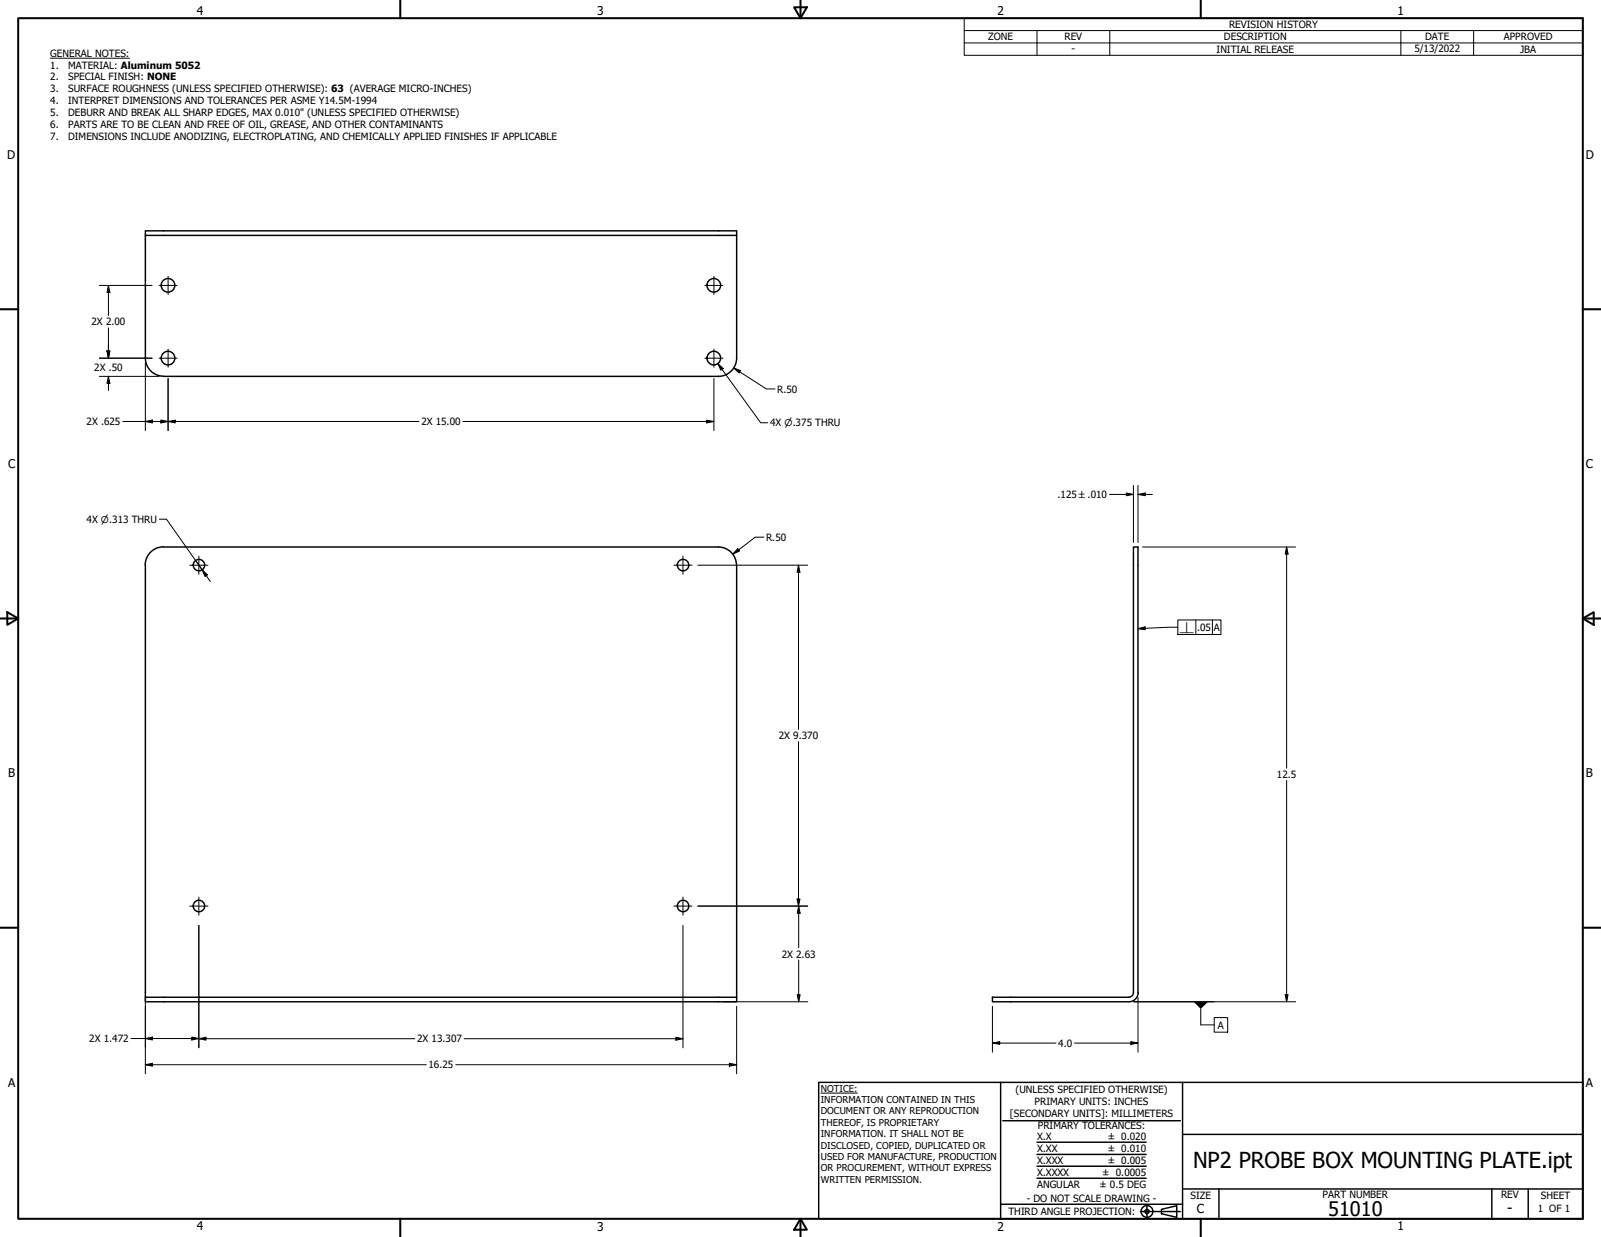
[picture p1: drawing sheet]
<svg xmlns="http://www.w3.org/2000/svg" width="559mm" height="432mm" viewBox="0 0 559 432" stroke-linecap="round" stroke-linejoin="round" font-family="sans-serif">
<!-- layer: Visible (ANSI) -->
<g fill="none" stroke="#000" stroke-width=".51">
<path d="M50.7 82.2v42.8a6.3 6.3 0 0 0 6.4 6.3M50.7 80.6h206.4v1.6h-206.4zM257.1 82.2v42.8a6.4 6.4 0 0 1-6.4 6.4M57.1 131.4h193.7M250.7 190.9a6.3 6.3 0 0 1 6.3 6.4M250.8 190.9h-193.7a6.4 6.4 0 0 0-6.4 6.4v150.8M257.1 197.3v150.8M50.7 348.1h206.4v1.6h-206.4zM397.3 346.5a3.2 3.2 0 0 1-3.3 3.2h-47.6v-1.6h47.6a1.69 1.69 0 0 0 1.6-1.6v-155.6h1.6v155.6"/>
<circle cx="58.6" cy="99.6" r="2.38"/>
<circle cx="249.1" cy="99.6" r="2.38"/>
<circle cx="58.6" cy="125" r="2.38"/>
<circle cx="249.1" cy="125" r="2.38"/>
<circle cx="69.4" cy="197.3" r="2"/>
<circle cx="238.4" cy="197.3" r="2"/>
<circle cx="69.4" cy="316.3" r="2"/>
<circle cx="238.4" cy="316.3" r="2"/>
</g>
<!-- layer: Border (ANSI) -->
<g fill="none" stroke="#000" stroke-width=".7">
<path d="M6.3 6.3h546.1v419.1h-546.1zM139.7 0v6.3M277.2 2.5h4.4l-2.2 3.8zM279.4 0v6.3M419.1 0v6.3M0 107.9h6.3M552.4 107.9h6.4M0 215.9h6.3M2.5 213.7l3.8 2.2-3.8 2.2zM552.4 215.9l3.9-2.2v4.4zM552.4 215.9h6.4M0 323.8h6.3"/>
<path d="M552.4 323.8h6.4M139.7 425.4v6.4M279.4 425.4l2.2 3.9h-4.4zM279.4 425.4v6.4M419.1 425.4v6.4"/>
</g>
<!-- layer: Title (ANSI) -->
<g fill="none" stroke="#000" stroke-width=".51">
<path d="M285.8 377.8h266.6v47.6h-266.6zM349.2 377.8v47.6M412.7 377.8v47.6M350 391.2h62M361.9 398.7h38.1M412.7 396h139.7M361.9 411.3h38.1M361.9 407.1h38.1M361.9 403h38.1M412.7 415h139.7M425.4 415v10.4M520.7 415v10.4"/>
<path d="M533.4 415v10.4M349.2 420.4h63.5M398 422.9h14M400.3 420.6v4.6M405.4 422.1l5.3-1.2v4l-5.3-1.2z"/>
<circle cx="400.3" cy="422.9" r="2.06"/>
<circle cx="400.3" cy="422.9" r=".73"/>
</g>
<path d="M286.5 381.6h12.8" fill="none" stroke="#000" stroke-width=".35"/>
<!-- layer: Symbol (ANSI) -->
<g fill="none" stroke="#000" stroke-width=".35">
<path d="M336.5 10.7v-4.4h215.9v4.4M336.5 15h215.9M361.9 10.7v8.6M387.3 10.7v8.6M488.9 10.7v8.6M514.3 10.7v8.6M552.4 10.7h-215.9v4.3M552.4 10.7v8.6h-215.9v-4.3M17.5 20.3h27.7M250.6 126.9l1.8 1.8-.8 .5zM250.6 126.9l14.9 20.7h2.5M55.6 181.2h2.5l12.4 17.7"/>
<path d="M68.3 195.6l2.2 3.3M70.5 198.9l1.9 1.8-.8 .5zM70.5 198.9l2.9 4.1M397.2 219.5l2.5-.7v1zM411.1 218.9l-13.9 .6M411.1 216.4h15v5.1h-15zM417.4 216.4v5.1M423.2 216.4v5.1M395.6 349.7h28.2M419.1 352.2v5.6h4.7M423.8 355.2h4.7v5.1h-4.7z"/>
</g>
<!-- layer: Dimension (ANSI) -->
<g fill="none" stroke="#000" stroke-width=".35">
<path d="M34.7 99.6h18.4M37.8 99.6l.6 2.5h-1.1zM37.8 99.6v10.6M37.8 114.4v10.6M34.7 131.4h20.8M34.7 125h18.4M37.3 122.5h1.1l-.6 2.5zM37.8 131.4l.6 2.5h-1.1zM37.8 131.4v4.9M50.7 126.6v23.7M58.7 132.1v18.2M249.2 132.1v18.2"/>
<path d="M256.1 128.5l2.3 .8-.5 .9zM256.1 128.5l11.4 7.3h3M42.9 147.1h103.3M50.7 147.1l2.5-.5v1zM56.1 146.6l2.6 .5-2.6 .5zM58.7 147.1l2.5-.4v.9zM161.5 147.1h87.7M246.6 146.7l2.6 .4-2.6 .5zM387.2 172.6h8.4M393.1 172.1l2.5 .5-2.5 .4zM395.6 169.4v20M397.2 172.6l2.5-.5v.9z"/>
<path d="M397.2 169.4v20M397.2 172.6h5M243.6 197.3h38.3M257.5 191.5l.6 .8-2.3 1.1zM266.6 187.5h-3l-7.8 5.9M278.7 197.3l.5 2.5h-1zM278.7 197.3v57.3M398.8 190.9h53.4M449.1 190.9l.5 2.5h-1zM449.1 190.9v77.3M278.7 258.9v57.4M449.1 272.4v77.3"/>
<path d="M243.6 316.3h38.3M278.2 313.8h1l-.5 2.5zM278.8 316.3l.5 2.5h-1zM278.8 316.3v14.5M69.4 323v42.8M238.4 323v42.8M278.8 335.1v14.6M50.7 348.1v26.7M252.3 349.7h29.6M257.1 351.3v23.5M278.3 347.2h1l-.5 2.5zM346.4 351.3v16"/>
<path d="M395.6 349.7h56.6M397.2 348.1v19.2M448.6 347.2h1l-.5 2.5zM45.7 362.5l99.1 .1M50.7 371.7l2.5-.5v1zM50.7 362.5l2.5-.5v1zM50.7 371.7h98.1M66.9 362l2.5 .5-2.5 .5zM69.4 362.6l2.5-.5v1zM159.1 371.7h98M162 362.6h76.4M235.9 362.1l2.5 .5-2.5 .5z"/>
<path d="M254.6 371.2l2.5 .5-2.5 .5zM346.4 364.1l2.5-.5v1zM346.4 364.1h22.2M375 364.1h22.2M394.7 363.6l2.5 .5-2.5 .5z"/>
</g>
<g fill="#000">
<path d="M37.8 99.6l.6 2.5h-1.1z" fill-rule="evenodd"/>
<path d="M37.3 122.5h1.1l-.6 2.5z" fill-rule="evenodd"/>
<path d="M37.3 122.5h1.1l-.6 2.5z" fill-rule="evenodd"/>
<path d="M37.8 131.4l.6 2.5h-1.1z" fill-rule="evenodd"/>
<path d="M256.1 128.5l2.3 .8-.5 .9z" fill-rule="evenodd"/>
<path d="M50.7 147.1l2.5-.5v1z" fill-rule="evenodd"/>
<path d="M56.1 146.6l2.6 .5-2.6 .5z" fill-rule="evenodd"/>
<path d="M58.7 147.1l2.5-.4v.9z" fill-rule="evenodd"/>
<path d="M246.6 146.7l2.6 .4-2.6 .5z" fill-rule="evenodd"/>
<path d="M393.1 172.1l2.5 .5-2.5 .4z" fill-rule="evenodd"/>
<path d="M397.2 172.6l2.5-.5v.9z" fill-rule="evenodd"/>
<path d="M257.5 191.5l.6 .8-2.3 1.1z" fill-rule="evenodd"/>
<path d="M278.7 197.3l.5 2.5h-1z" fill-rule="evenodd"/>
<path d="M449.1 190.9l.5 2.5h-1z" fill-rule="evenodd"/>
<path d="M278.2 313.8h1l-.5 2.5z" fill-rule="evenodd"/>
<path d="M278.8 316.3l.5 2.5h-1z" fill-rule="evenodd"/>
<path d="M278.3 347.2h1l-.5 2.5z" fill-rule="evenodd"/>
<path d="M448.6 347.2h1l-.5 2.5z" fill-rule="evenodd"/>
<path d="M50.7 371.7l2.5-.5v1z" fill-rule="evenodd"/>
<path d="M50.7 362.5l2.5-.5v1z" fill-rule="evenodd"/>
<path d="M66.9 362l2.5 .5-2.5 .5z" fill-rule="evenodd"/>
<path d="M69.4 362.6l2.5-.5v1z" fill-rule="evenodd"/>
<path d="M235.9 362.1l2.5 .5-2.5 .5z" fill-rule="evenodd"/>
<path d="M254.6 371.2l2.5 .5-2.5 .5z" fill-rule="evenodd"/>
<path d="M346.4 364.1l2.5-.5v1z" fill-rule="evenodd"/>
<path d="M394.7 363.6l2.5 .5-2.5 .5z" fill-rule="evenodd"/>
</g>
<!-- layer: Symbol (ANSI) -->
<g fill="#000">
<path d="M250.6 126.9l1.8 1.8-.8 .5z" fill-rule="evenodd"/>
<path d="M70.5 198.9l1.9 1.8-.8 .5z" fill-rule="evenodd"/>
<path d="M397.2 219.5l2.5-.7v1z" fill-rule="evenodd"/>
<path d="M416.6 349.7h5l-2.5 2.5z" fill-rule="evenodd"/>
</g>
<!-- layer: Center Mark (ANSI) -->
<g fill="none" stroke="#000" stroke-width=".35">
<path d="M55.5 99.6h6.3M58.7 96.5v6.3M246 99.6h6.3M249.2 96.5v6.3M55.5 125h6.3M58.7 121.9v6.3M246 125h6.3M249.2 121.9v6.3M66.2 197.3h6.4M69.4 194.1v6.4M235.2 197.3h6.4M238.4 194.1v6.4"/>
<path d="M66.2 316.3h6.4M69.4 313.1v6.4M235.2 316.3h6.4M238.4 313.1v6.4"/>
</g>
<text font-size="7.7" x="416.4" y="407.6">NP2 PROBE BOX MOUNTING PLATE.ipt</text>
<text font-size="7" x="463.5" y="424.3">51010</text>
<text font-size="5.2" x="526.1" y="423.5">-</text>
<text font-size="4.3" x="417.8" y="423.5">C</text>
<g font-size="4.2">
<text x="68.7" y="5.3">4</text>
<text x="208.4" y="5.3">3</text>
<text x="348.1" y="5.3">2</text>
<text x="487.8" y="5.3">1</text>
<text x="2.5" y="55.5">D</text>
<text x="553.5" y="55.5">D</text>
<text x="2.8" y="163.4">C</text>
<text x="553.5" y="163.4">C</text>
<text x="2.9" y="271.4">B</text>
<text x="553.5" y="271.4">B</text>
<text x="2.8" y="379.3">A</text>
<text x="553.5" y="379.3">A</text>
<text x="68.7" y="429.5">4</text>
<text x="208.4" y="429.6">3</text>
<text x="348.1" y="429.6">2</text>
<text x="487.8" y="429.5">1</text>
</g>
<g font-size="3.5">
<text x="429" y="9.8">REVISION HISTORY</text>
<text x="344.9" y="14.1">ZONE</text>
<text x="371.5" y="14.1">REV</text>
<text x="427.2" y="14.1">DESCRIPTION</text>
<text x="497.4" y="14.1">DATE</text>
<text x="524.9" y="14.1">APPROVED</text>
<text x="17.5" y="19.7">GENERAL NOTES:</text>
<text x="17.5" y="23.9">1.</text>
<text x="23.7" y="23.9">MATERIAL: Aluminum 5052</text>
<text x="374" y="18.3">-</text>
<text x="424.6" y="18.4">INITIAL RELEASE</text>
<text x="493.6" y="18.2">5/13/2022</text>
<text x="530.6" y="18.4">JBA</text>
<text x="17.5" y="28.1">2.</text>
<text x="23.7" y="28.1">SPECIAL FINISH: NONE</text>
<text x="17.5" y="32.3">3.</text>
<text x="23.7" y="32.3">SURFACE ROUGHNESS (UNLESS SPECIFIED OTHERWISE): 63 (AVERAGE MICRO-INCHES)</text>
<text x="17.5" y="36.4">4.</text>
<text x="17.5" y="40.6">5.</text>
<text x="23.7" y="36.4">INTERPRET DIMENSIONS AND TOLERANCES PER ASME Y14.5M-1994</text>
<text x="23.7" y="40.6">DEBURR AND BREAK ALL SHARP EDGES, MAX 0.010&quot; (UNLESS SPECIFIED OTHERWISE)</text>
<text x="17.5" y="44.8">6.</text>
<text x="23.7" y="44.8">PARTS ARE TO BE CLEAN AND FREE OF OIL, GREASE, AND OTHER CONTAMINANTS</text>
<text x="17.5" y="49">7.</text>
<text x="23.7" y="49">DIMENSIONS INCLUDE ANODIZING, ELECTROPLATING, AND CHEMICALLY APPLIED FINISHES IF APPLICABLE</text>
<text x="31.9" y="113.6">2X 2.00</text>
<text x="32.9" y="129.5">2X .50</text>
<text x="271.3" y="137">R.50</text>
<text x="30.2" y="148.4">2X .625</text>
<text x="147.1" y="148.4">2X 15.00</text>
<text x="268.8" y="148.8">4X ⌀.375 THRU</text>
<text x="369.1" y="173.9">.125 ±.010</text>
<text x="30.2" y="182.5">4X ⌀.313 THRU</text>
<text x="267.4" y="188.8">R.50</text>
<text x="417.8" y="220.2">.05</text>
<text x="423.6" y="220.2">A</text>
<text x="271.8" y="258.1">2X 9.370</text>
<text x="445.7" y="271.6">12.5</text>
<text x="272.9" y="334.3">2X 2.63</text>
<text x="425.1" y="359">A</text>
<text x="31.2" y="363.8">2X 1.472</text>
<text x="145.6" y="363.9">2X 13.307</text>
<text x="369.4" y="365.4">4.0</text>
<text x="149.5" y="372.9">16.25</text>
<text x="354.5" y="381.6">(UNLESS SPECIFIED OTHERWISE)</text>
<text x="352.5" y="390">[SECONDARY UNITS]: MILLIMETERS</text>
<text x="361.1" y="385.8">PRIMARY UNITS: INCHES</text>
<text x="362.3" y="394.1">PRIMARY TOLERANCES:</text>
<text x="361.9" y="397.9">X.X</text>
<text x="386.7" y="398">± 0.020</text>
<text x="361.9" y="402.1">X.XX</text>
<text x="361.9" y="406.3">X.XXX</text>
<text x="386.7" y="402.1">± 0.010</text>
<text x="386.7" y="406.3">± 0.005</text>
<text x="361.9" y="410.5">X.XXXX</text>
<text x="384.7" y="410.5">± 0.0005</text>
<text x="358.4" y="419.7">- DO NOT SCALE DRAWING -</text>
<text x="361.9" y="414.6">ANGULAR</text>
<text x="383.8" y="414.7">± 0.5 DEG</text>
<text x="415.5" y="418.4">SIZE</text>
<text x="461.6" y="418.3">PART NUMBER</text>
<text x="523.9" y="418.3">REV</text>
<text x="537.8" y="418.4">SHEET</text>
<text x="352" y="424.2">THIRD ANGLE PROJECTION:</text>
<text x="536.7" y="423.2">1 OF 1</text>
</g>
<g font-size="3.3">
<text x="411.5" y="220.9">⟂</text>
<text x="286.5" y="381.1">NOTICE:</text>
<text x="286.5" y="385">INFORMATION CONTAINED IN THIS</text>
<text x="286.5" y="389">DOCUMENT OR ANY REPRODUCTION</text>
<text x="286.5" y="392.9">THEREOF, IS PROPRIETARY</text>
<text x="286.5" y="396.9">INFORMATION. IT SHALL NOT BE</text>
<text x="286.5" y="400.9">DISCLOSED, COPIED, DUPLICATED OR</text>
<text x="286.5" y="404.9">USED FOR MANUFACTURE, PRODUCTION</text>
<text x="286.5" y="408.9">OR PROCUREMENT, WITHOUT EXPRESS</text>
<text x="286.5" y="412.8">WRITTEN PERMISSION.</text>
</g>
</svg>
